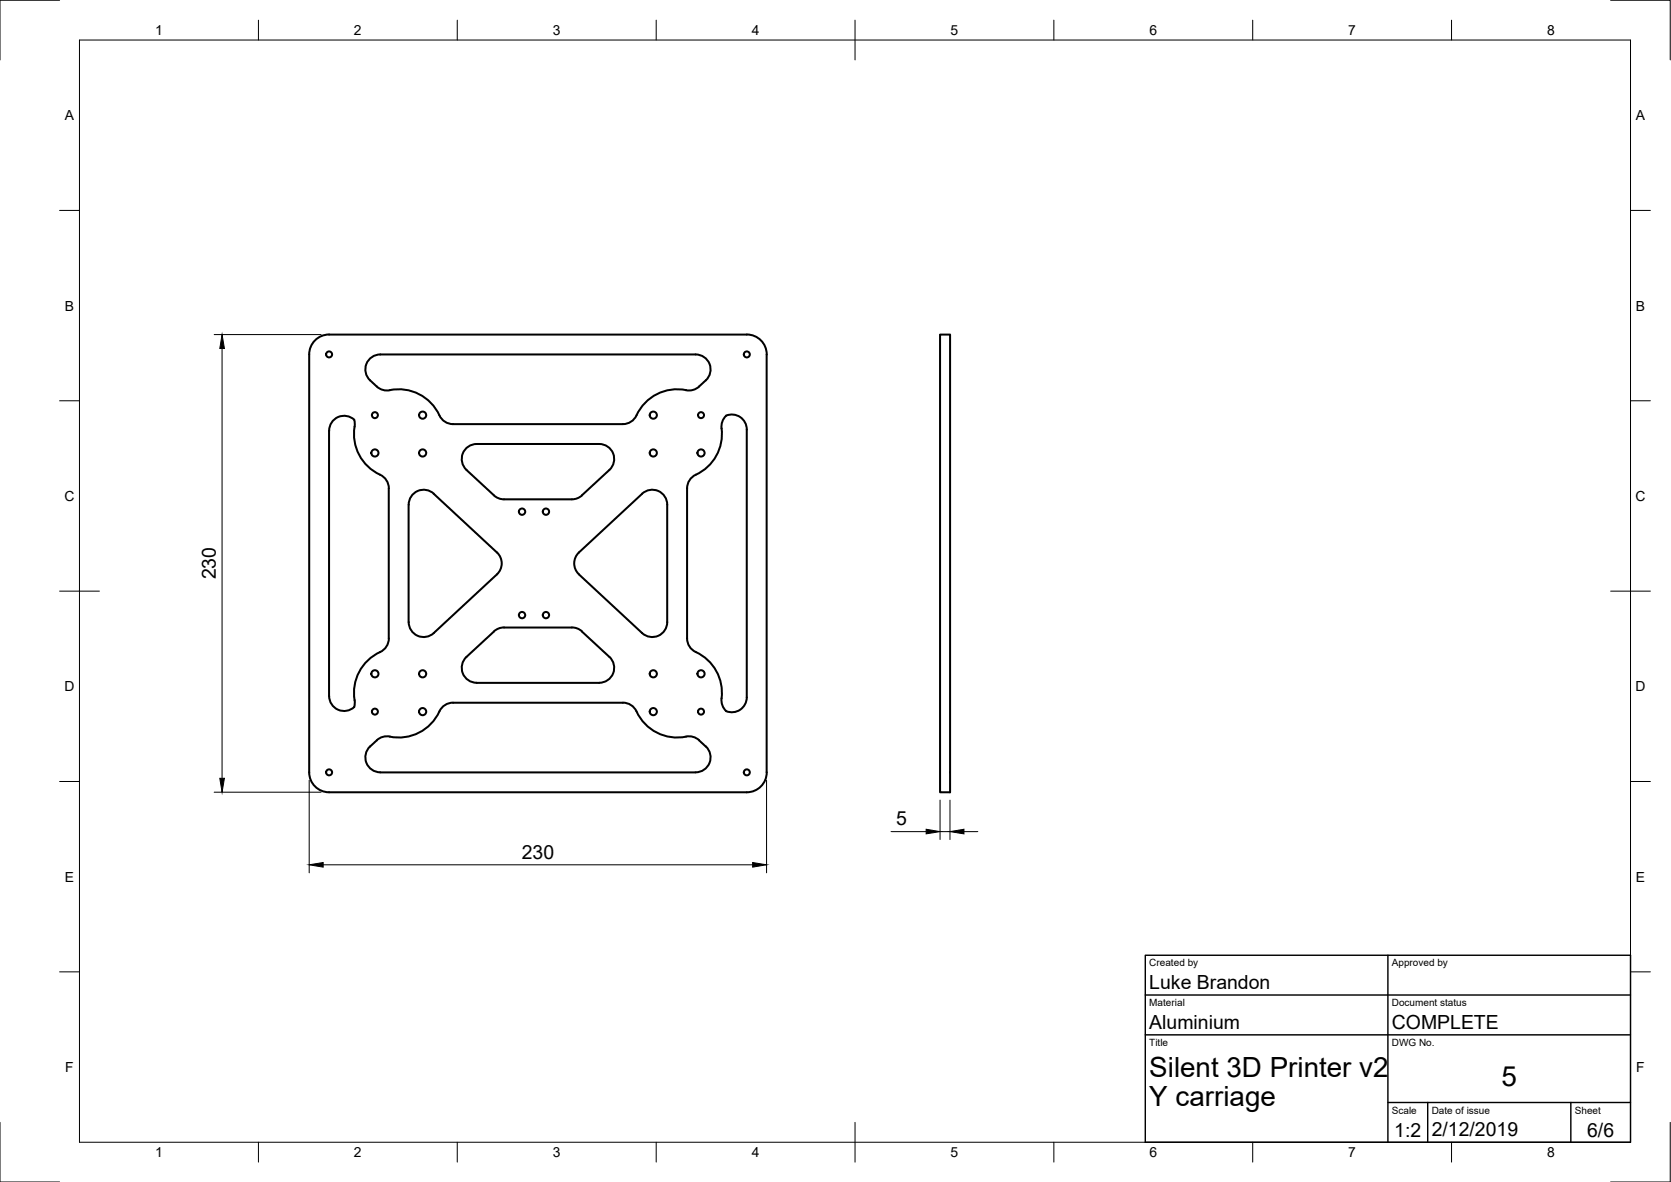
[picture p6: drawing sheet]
<svg xmlns="http://www.w3.org/2000/svg" width="420mm" height="297mm" viewBox="0 0 420 297" stroke-linecap="round" stroke-linejoin="round" font-family="sans-serif">
<!-- layer: Visible -->
<g fill="none" stroke="#000" stroke-width=".51">
<path d="M82.7 84.1h105.1M82.8 84.1a5 5 0 0 0-5.1 5v105a5 5 0 0 0 5.1 5h105a5 5 0 0 0 5-5v-105a5 5 0 0 0-5-5M93 95.6a6.2 6.2 0 0 0 3.9 2.5h1.1M98 98a11.4 11.4 0 0 1 12.8 6.9 3.8 3.8 0 0 0 3.1 1.7h42.7M174.9 89.1h-79.3a3.8 3.8 0 0 0-3.5 2.4 3.8 3.8 0 0 0 1 4.1M174.9 89.1a3.8 3.8 0 0 1 3.5 2.4 3.8 3.8 0 0 1-.9 4.1M177.5 95.6a6.1 6.1 0 0 1-3.8 2.5h-.6a11.5 11.5 0 0 0-13.4 6.8 3.8 3.8 0 0 1-3.1 1.7M236.4 84.1h2.5v115h-2.5zM82.7 108.3v66.6M82.8 108.2a3.7 3.7 0 0 1 2.2-3.4 3.7 3.7 0 0 1 4.1 .7l.1 .8a11.7 11.7 0 0 0 6.9 13.3 3.7 3.7 0 0 1 1.6 3.1l.1 37.7a3.8 3.8 0 0 1-2.2 3.5 11.6 11.6 0 0 0-6.4 12.9 1.34 1.34 0 0 1-1.2 1.6 3.8 3.8 0 0 1-5.2-3.5M182.6 104.4a3.8 3.8 0 0 1 5.2 3.5v67.3a3.7 3.7 0 0 1-5.2 3.5l-1-1.5a5.7 5.7 0 0 1-.1-2.9 11.5 11.5 0 0 0-7.1-10.7 3.8 3.8 0 0 1-1.6-3.1v-37.8a3.8 3.8 0 0 1 2.2-3.4 11.4 11.4 0 0 0 6.4-12.2l.2-1.2zM102.7 126.8v29.5"/>
<path d="M102.8 126.8a3.7 3.7 0 0 1 2.2-3.4 3.7 3.7 0 0 1 4.1 .7l15.9 14.7a3.8 3.8 0 0 1-.1 5.5l-15.8 14.8a3.8 3.8 0 0 1-4.1 .7 3.8 3.8 0 0 1-2.2-3.5M124.2 124.5l1.2 .7 1.3 .3h17.1M124.2 124.5l-6.9-6.4a3.8 3.8 0 0 1-.9-4.1 3.8 3.8 0 0 1 3.4-2.4h30.9a3.8 3.8 0 0 1 3.5 2.4 3.8 3.8 0 0 1-1 4.1l-7.2 6.7-1.3 .6-.9 .1M161.5 124.1a3.8 3.8 0 0 1 4-.7 3.8 3.8 0 0 1 2.3 3.4v29.5a3.8 3.8 0 0 1-2.3 3.5 3.8 3.8 0 0 1-4-.7M161.5 124.1l-15.9 14.7a3.8 3.8 0 0 0 0 5.5l15.9 14.8M124.2 158.7l-6.9 6.4a3.8 3.8 0 0 0-.9 4.1 3.8 3.8 0 0 0 3.4 2.4h30.9a3.8 3.8 0 0 0 3.5-2.4 3.8 3.8 0 0 0-1-4.1l-6.9-6.4M126.7 157.7h17.1M126.7 157.7l-1.3 .2-1.2 .8M143.8 157.7l1.4 .2 1.2 .8M156.6 176.6h-42.7a3.8 3.8 0 0 0-3.4 2.2 11.3 11.3 0 0 1-12.5 6.3M156.6 176.6a3.8 3.8 0 0 1 3.4 2.2 11.4 11.4 0 0 0 13.1 6.2l1.7 .4 1 .6M93.1 187.6a3.8 3.8 0 0 0-1 4.1 3.8 3.8 0 0 0 3.5 2.4h79.3"/>
<path d="M94.7 186.1l-1.7 1.5M98 185.1l-1.7 .1-1.6 .8M175.8 186.1l1.7 1.5M177.5 187.6a3.8 3.8 0 0 1 .9 4.1 3.8 3.8 0 0 1-3.5 2.4"/>
<circle cx="82.8" cy="89.1" r=".75"/>
<circle cx="187.8" cy="89.1" r=".75"/>
<circle cx="94.3" cy="104.3" r=".75"/>
<circle cx="94.3" cy="113.8" r=".9"/>
<circle cx="106.3" cy="113.8" r=".9"/>
<circle cx="106.3" cy="104.3" r=".9"/>
<circle cx="164.3" cy="113.8" r=".9"/>
<circle cx="164.3" cy="104.3" r=".9"/>
<circle cx="176.3" cy="104.3" r=".75"/>
<circle cx="176.3" cy="113.8" r=".9"/>
<circle cx="131.3" cy="128.6" r=".79"/>
<circle cx="137.3" cy="128.6" r=".79"/>
<circle cx="131.3" cy="154.6" r=".79"/>
<circle cx="137.3" cy="154.6" r=".79"/>
<circle cx="94.3" cy="178.8" r=".75"/>
<circle cx="94.3" cy="169.3" r=".9"/>
<circle cx="106.3" cy="169.3" r=".9"/>
<circle cx="106.3" cy="178.8" r=".9"/>
<circle cx="164.3" cy="169.3" r=".9"/>
<circle cx="164.3" cy="178.8" r=".9"/>
<circle cx="176.3" cy="178.8" r=".75"/>
<circle cx="176.3" cy="169.3" r=".9"/>
<circle cx="82.8" cy="194.1" r=".75"/>
<circle cx="187.8" cy="194.1" r=".75"/>
</g>
<!-- layer: Border -->
<g fill="none" stroke="#000" stroke-width=".25">
<path d="M15 .1h-15v15M20 10.1h390v276.9h-390zM65 5.1v5M115 5.1v5M165 5.1v5M215 5.1v10M265 5.1v5M315 5.1v5M365 5.1v5M405 .1h15v15M15 52.9h5M410 52.9h5"/>
<path d="M15 100.7h5M410 100.7h5M15 148.6h10M405 148.6h10M15 196.4h5M410 196.4h5M15 244.2h5M410 244.2h5M0 282.1v14.9h15M65 287v5M115 287v5M165 287v5"/>
<path d="M215 282.1v9.9M265 287v5M315 287v5M365 287v5M420 282.1v14.9h-15"/>
</g>
<!-- layer: TitleBlock -->
<path d="M288 240.1h122v46.9h-122zM288 250h122M349 240.1v46.9M288 260.1h122M349 277.1h61M359 277.1v9.9M395 277.1v9.9" fill="none" stroke="#000" stroke-width=".36"/>
<!-- layer: Dimensions -->
<path d="M53.8 84.1h27M55.8 87.6v108M53.8 199.1h27M77.7 196.1v23.2M192.7 196.1v23.2M81.3 217.3h108M224 209h8.9M236.4 201.1v9.9M236.4 209h2.5M238.9 201.1v9.9M242.4 209h3.5" fill="none" stroke="#000" stroke-width=".25"/>
<path d="M55.8 84.1l.6 3.5h-1.1zM55.3 195.6h1.1l-.6 3.5zM77.7 217.3l3.6-.5v1.1zM189.3 216.8l3.4 .5-3.4 .6zM232.9 208.4l3.5 .6-3.5 .6zM238.9 209l3.5-.6v1.2z" fill="#000" stroke="#000" stroke-width=".25"/>
<g font-size="7">
<text x="289" y="270.6">Silent 3D Printer v2</text>
<text x="377.5" y="272.9">5</text>
<text x="289" y="278.1">Y carriage</text>
</g>
<g font-size="4.9">
<text x="54.3" y="145.6" transform="rotate(-90 54.3 145.6)">230</text>
<text x="225.3" y="207.4">5</text>
<text x="131.2" y="215.8">230</text>
<text x="289" y="248.5">Luke Brandon</text>
<text x="289" y="258.6">Aluminium</text>
<text x="350" y="258.6">COMPLETE</text>
<text x="350.6" y="285.7">1:2</text>
<text x="360" y="285.5">2/12/2019</text>
<text x="399.1" y="285.7">6/6</text>
</g>
<g font-size="3.5">
<text x="39" y="8.8">1</text>
<text x="89" y="8.8">2</text>
<text x="139" y="8.8">3</text>
<text x="189" y="8.8">4</text>
<text x="239" y="8.8">5</text>
<text x="289" y="8.8">6</text>
<text x="339" y="8.8">7</text>
<text x="389" y="8.8">8</text>
<text x="16.3" y="30.2">A</text>
<text x="411.3" y="30.2">A</text>
<text x="16.3" y="78">B</text>
<text x="411.3" y="78">B</text>
<text x="16.2" y="125.9">C</text>
<text x="411.2" y="125.9">C</text>
<text x="16.2" y="173.7">D</text>
<text x="411.2" y="173.7">D</text>
<text x="16.3" y="221.6">E</text>
<text x="411.3" y="221.6">E</text>
<text x="16.4" y="269.4">F</text>
<text x="411.4" y="269.4">F</text>
<text x="39" y="290.8">1</text>
<text x="89" y="290.8">2</text>
<text x="139" y="290.8">3</text>
<text x="189" y="290.8">4</text>
<text x="239" y="290.8">5</text>
<text x="289" y="290.8">6</text>
<text x="339" y="290.8">7</text>
<text x="389" y="290.8">8</text>
</g>
<g font-size="2.5">
<text x="289" y="242.9">Created by</text>
<text x="350" y="242.9">Approved by</text>
<text x="289" y="252.8">Material</text>
<text x="350" y="252.8">Document status</text>
<text x="289" y="262.9">Title</text>
<text x="350" y="262.9">DWG No.</text>
<text x="350" y="279.9">Scale</text>
<text x="360" y="279.9">Date of issue</text>
<text x="396" y="279.9">Sheet</text>
</g>
</svg>
